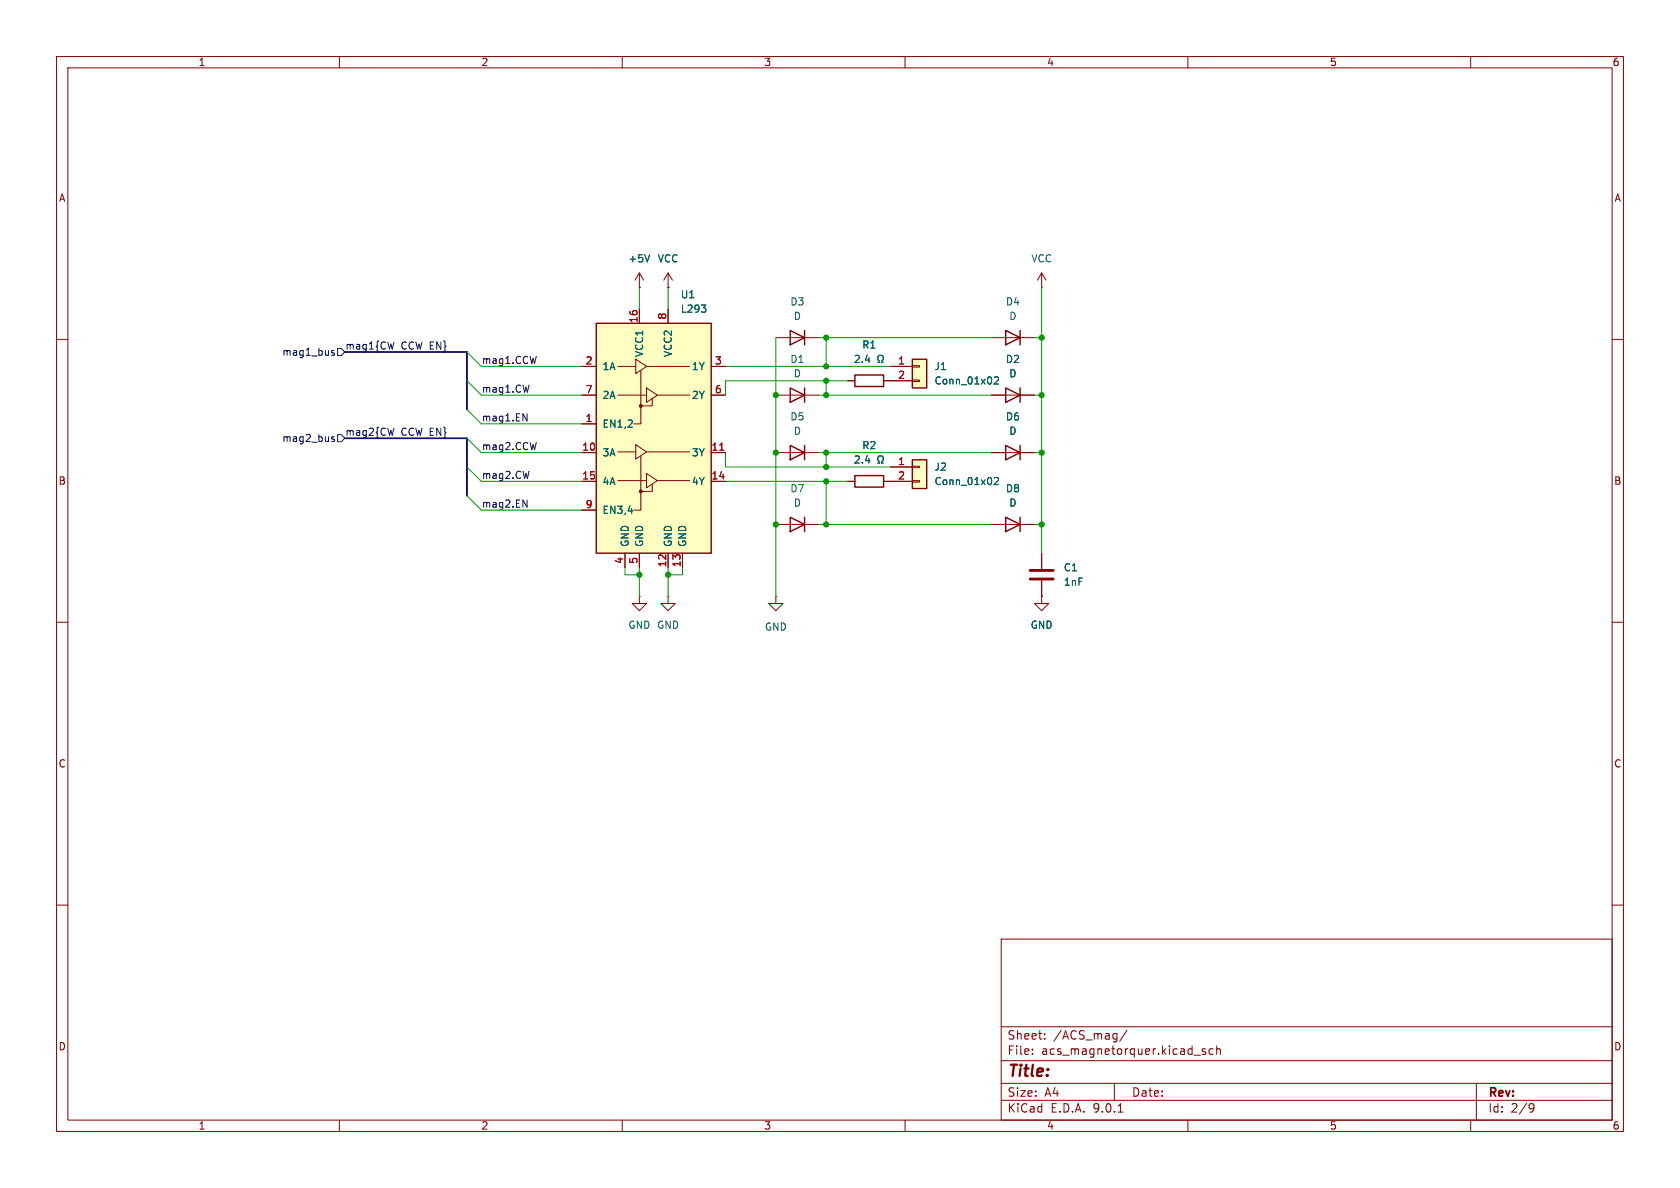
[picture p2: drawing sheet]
<svg xmlns="http://www.w3.org/2000/svg" width="297mm" height="210mm" viewBox="0 0 297 210" stroke-linecap="round" stroke-linejoin="round" font-family="sans-serif">
<g fill="none" stroke="#840000" stroke-width=".18">
<path d="M10 10h277v190h-277zM12 12h273v186h-273zM60 10v2M110 10v2M160 10v2M210 10v2M260 10v2M113 50.8h.1M113 48.3l-.7 1.2M113 48.3l.8 1.2M113 48.3v2.5M10 60h2"/>
<path d="M175.3 69.9h7.6M285 60h2M137.2 80h7.6M137.2 92.7h7.6M175.3 80h7.6M10 110h2M137.2 105.4v1.3h1.2l-1.2 1.3-1.3-1.3h1.3M137.2 105.4h.1M285 110h2M10 160h2M177 166h108v32h-108zM285 160h2"/>
<path d="M60 198v2M110 198v2M160 198v2M177 194.5h108M177 191.5h108M177 187.5h108M177 181.5h108M182.5 186.3v.1M182.5 185.5v.1M184.7 183.6v.1M184.7 182.8v.1M197 191.5v3"/>
<path d="M197.7 196.6h.8M199.2 182.1l-1.2 2M210 198v2M211.1 186.5h1.1M213.1 185.5l-.4-.1-.2 .2 .1 .2 .5 .2v.3h-.6M214.5 185.5l-.5-.1-.3 .3v.4l.2 .2h.6M215.1 185.5l.2-.1 .4 .1v.9M215.1 184.9v1.5M260 198v2M261 191.5v6.5M270.6 195.1l.5 .1a.99 .99 0 0 1-.4 1.4h-.2M271.2 195.7l-.3 .3h-.3"/>
</g>
<path d="M114.8 45l-.4 1.3" fill="none" stroke="#006464" stroke-width=".18"/>
<path d="M139.7 78.7l2.5 1.3-2.5 1.3zM142.2 78.7v2.6M177.8 78.7l2.5 1.3-2.5 1.3zM177.8 68.6l2.5 1.3-2.5 1.2zM180.3 68.6v2.5M180.3 78.7v2.6M139.7 91.4l2.5 1.3-2.5 1.3zM142.2 91.4v2.6" fill="none" stroke="#840000" stroke-width=".25"/>
<path d="M161.3 81.3h2.5v5.1h-2.5z" fill="#ffffc2"/>
<path d="M139.7 58.4l2.5 1.3-2.5 1.3zM142.2 58.4v2.6M139.7 68.6l2.5 1.3-2.5 1.2zM142.2 68.6v2.5M161.3 81.3h2.5v5.1h-2.5zM177.8 91.4l2.5 1.3-2.5 1.3zM180.3 91.4v2.6" fill="none" stroke="#840000" stroke-width=".25"/>
<path d="M137.2 59.7h7.6M137.2 69.9h7.6M157.5 82.6h3.8M157.5 85.1h3.8M161.3 82.4h1.3v.3h-1.3zM161.3 85h1.3v.2h-1.3zM175.3 92.7h7.6M184.1 105.4v1.3h1.3l-1.3 1.3-1.2-1.3h1.2M184.1 105.4h.1" fill="none" stroke="#840000" stroke-width=".18"/>
<path d="M159 82.1h.7M159 81.2l.4-.3v1.2" fill="none" stroke="#a90000" stroke-width=".18"/>
<path d="M175.8 84.5l.5-.1 .2 .4-.8 .9h.8" fill="none" stroke="#006464" stroke-width=".18"/>
<path d="M161.3 63.5h2.5v5.1h-2.5z" fill="#ffffc2"/>
<path d="M151.1 66.3h5.1v2h-5.1zM161.3 63.5h2.5v5.1h-2.5zM151.1 84.1h5.1v2h-5.1z" fill="none" stroke="#840000" stroke-width=".25"/>
<path d="M149.9 67.3h1.2M156.2 67.3h5.1M157.5 64.8h3.8M161.3 64.6h1.3v.3h-1.3zM161.3 67.2h1.3v.2h-1.3zM149.9 85.1h1.2M156.2 85.1h1.3" fill="none" stroke="#840000" stroke-width=".18"/>
<path d="M159 64.4h.7M159 63.4l.4-.3v1.3" fill="none" stroke="#a90000" stroke-width=".18"/>
<path d="M155.2 64.1h.3v-.3a.54 .54 0 0 1-.3-.7 .54 .54 0 0 1 .8-.2 .58 .58 0 0 1-.2 .9v.3h.3M175.8 66.7l.5-.1 .2 .4-.8 .9h.8M155.2 81.9h.3v-.3a.54 .54 0 0 1-.3-.7 .54 .54 0 0 1 .8-.3 .58 .58 0 0 1-.2 1v.3h.3" fill="none" stroke="#006464" stroke-width=".18"/>
<path d="M105.4 57.2h20.3v40.6h-20.3z" fill="#ffffc2"/>
<path d="M105.4 57.2h20.3v40.6h-20.3zM177.8 58.4l2.5 1.3-2.5 1.3zM180.3 58.4v2.6" fill="none" stroke="#840000" stroke-width=".25"/>
<g fill="none" stroke="#840000" stroke-width=".18">
<path d="M113 50.8h.1M113 54.6v2.6M118.1 50.8h.1M118.1 48.3v2.5M118.1 54.6v2.6M118.1 48.3l-.8 1.2M118.1 48.3l.8 1.2M175.3 59.7h7.6M184.1 50.8h.1M184.1 48.3v2.5M184.1 48.3l-.7 1.2M184.1 48.3l.8 1.2"/>
<path d="M102.9 64.8h2.5M102.9 69.9h2.5M102.9 74.9h2.5M109.2 64.8h3.2M109.2 69.9h5.1M109.2 79.9h3.2M112.4 63.5l1.9 1.3-1.9 1.2zM112.4 78.6l1.9 1.3-1.9 1.3zM113.3 65.5v9.4h-1.3M114.3 68.6l1.9 1.3-1.9 1.2zM114.3 64.8h7.6M114.3 79.9h7.6"/>
<path d="M115.3 70.5v1.3h-2M116.2 69.9h5.7M125.7 64.8h2.6M125.7 69.9h2.6M149.9 67.3h1.2M156.2 67.3h5.1M157.5 64.8h3.8M175.3 69.9h2.5M180.3 69.9h2.6M102.9 80h2.5M102.9 85.1h2.5M102.9 90.2h2.5"/>
<path d="M109.2 85h5.1M110.5 97.8v2.5M113 97.8v2.5M113.3 80.6v9.6h-1.3M114.3 83.7l1.9 1.3-1.9 1.2zM115.3 85.6v1.3h-2M116.2 85h5.7M118.1 97.8v2.5M120.6 97.8v2.5M125.7 80h2.6M125.7 85.1h2.6M149.9 85.1h1.2"/>
<path d="M156.2 85.1h5.1M157.5 82.6h3.8M175.3 80h2.5M175.3 92.7h2.5M180.3 80h2.6M180.3 92.7h2.6M184.1 97.8v2.8M113 105.4v1.3h1.3l-1.3 1.3-1.2-1.3h1.2M113 105.4h.1M118.1 105.4v1.3h1.3l-1.3 1.3-1.3-1.3h1.3M118.1 105.4h.1M184.1 105.4h.1"/>
<path d="M184.1 102.6v2.8"/>
</g>
<g fill="#840000" stroke="#840000" stroke-width=".18">
<circle cx="113.3" cy="71.8" r=".25"/>
<circle cx="113.3" cy="86.9" r=".25"/>
</g>
<path d="M127.2 79.6h.8M159 63.4l.4-.3v1.3M159 64.4h.7M159 82.1h.7M159 81.2l.4-.3v1.2" fill="none" stroke="#a90000" stroke-width=".18"/>
<path d="M114.8 45l-.4 1.3M124 53.9h.8l-.4 .5M124.7 54.5v.6M155.2 64.1h.3v-.3a.54 .54 0 0 1-.3-.7 .54 .54 0 0 1 .8-.2 .58 .58 0 0 1-.2 .9v.3h.3M175.8 66.7l.5-.1 .2 .4-.8 .9h.8M155.2 81.9h.3v-.3a.54 .54 0 0 1-.3-.7 .54 .54 0 0 1 .8-.3 .58 .58 0 0 1-.2 1v.3h.3M175.8 84.5l.5-.1 .2 .4-.8 .9h.8" fill="none" stroke="#006464" stroke-width=".18"/>
<path d="M182.1 100.8h4.1M182.1 102.4h4.1" fill="none" stroke="#840000" stroke-width=".51"/>
<path d="M58.6 62.2l.6 .4-.2 .2-.4-.1M58.6 77.4l.6 .4-.2 .2h-.4M59.1 62h-.3l-.2 .1M59.1 77.3l-.3-.1-.2 .2M59.7 61.6h.6l.7 .6-.7 .7h-.6zM59.7 76.8h.6l.7 .7-.7 .6h-.6zM69.6 60.4l-.3 1.3M69.6 75.7l-.3 1.3" fill="none" stroke="#000084" stroke-width=".18"/>
<path d="M92.4 73.1l.8 1.3v-1.3M92.4 88.4l.8 1.3v-1.3" fill="none" stroke="#0f0f0f" stroke-width=".18"/>
<path d="M61 62.2h21.5v10.2M61 77.5h21.5v10.1" fill="none" stroke="#000084" stroke-width=".3"/>
<g fill="none" stroke="#009600" stroke-width=".18">
<path d="M113 50.8v3.8M118.1 50.8v3.8M137.2 59.7v45.7M144.8 59.7h30.5M146 59.7v5.1M182.9 59.7h1.2M184.1 50.8v47M82.5 67.3l2.6 2.6h17.8M82.5 77.5l2.6 2.5h17.8M82.5 72.4l2.6 2.5h17.8M82.5 62.2l2.6 2.6h17.8M128.3 64.8h29.2"/>
<path d="M144.8 69.9h30.5M146 67.3v2.6M149.9 67.3h-21.6v2.6M182.9 69.9h1.2M82.5 87.6l2.6 2.6h17.8M82.5 82.6l2.6 2.5h17.8M128.3 85.1h21.6M128.3 80v2.6h29.2M144.8 80h30.5M144.8 92.7h30.5M146 80v2.6M146 85.1v7.6"/>
<path d="M182.9 80h1.2M182.9 92.7h1.2M110.5 100.3v1.3h2.5M113 100.3v5.1M118.1 100.3v5.1M120.6 100.3v1.3h-2.5"/>
</g>
<g fill="#009600" stroke="#009600" stroke-width=".18">
<circle cx="137.2" cy="80" r=".46"/>
<circle cx="146" cy="64.8" r=".46"/>
<circle cx="146" cy="59.7" r=".46"/>
<circle cx="146" cy="67.3" r=".46"/>
<circle cx="146" cy="82.6" r=".46"/>
<circle cx="146" cy="80" r=".46"/>
<circle cx="137.2" cy="69.9" r=".46"/>
<circle cx="146" cy="85.1" r=".46"/>
<circle cx="146" cy="92.7" r=".46"/>
<circle cx="146" cy="69.9" r=".46"/>
<circle cx="113" cy="101.6" r=".46"/>
<circle cx="137.2" cy="92.7" r=".46"/>
<circle cx="118.1" cy="101.6" r=".46"/>
<circle cx="184.1" cy="80" r=".46"/>
<circle cx="184.1" cy="69.9" r=".46"/>
<circle cx="184.1" cy="92.7" r=".46"/>
<circle cx="184.1" cy="59.7" r=".46"/>
</g>
<text font-size="2.8" fill="#840000" x="178" y="190.9">Title:</text>
<g font-size="2.1" fill="#840000">
<text x="178" y="184">Sheet:</text>
<text x="186.2" y="184">/ACS_mag/</text>
<text x="178" y="186.7">File:</text>
<text x="184.1" y="186.7">acs_magnetorquer.kicad_sch</text>
<text x="178" y="196.9">KiCad</text>
<text x="178" y="194.1">Size:</text>
<text x="184.7" y="194.1">A4</text>
<text x="185.7" y="196.9">E.D.A.</text>
<text x="193.3" y="196.9">9.0.1</text>
<text x="200" y="194.1">Date:</text>
<text x="263" y="194.3">Rev:</text>
<text x="263" y="196.9">Id:</text>
<text x="267.1" y="196.9">2/9</text>
</g>
<g font-size="1.8" fill="#840000">
<text x="35" y="11.9">1</text>
<text x="85" y="11.9">2</text>
<text x="135" y="11.9">3</text>
<text x="185" y="11.9">4</text>
<text x="235" y="11.9">5</text>
<text x="285" y="11.9">6</text>
<text x="10.3" y="35.9">A</text>
<text x="285.3" y="35.9">A</text>
<text x="10.3" y="85.9">B</text>
<text x="285.3" y="85.9">B</text>
<text x="10.3" y="135.9">C</text>
<text x="285.3" y="135.9">C</text>
<text x="10.3" y="185.9">D</text>
<text x="285.3" y="185.9">D</text>
<text x="35" y="199.9">1</text>
<text x="85" y="199.9">2</text>
<text x="135" y="199.9">3</text>
<text x="185" y="199.9">4</text>
<text x="235" y="199.9">5</text>
<text x="285" y="199.9">6</text>
</g>
<g font-size="1.8" fill="#006464">
<text x="111" y="46.6">+5V</text>
<text x="116.2" y="46.6">VCC</text>
<text x="182.2" y="46.6">VCC</text>
<text x="120.3" y="52.9">U1</text>
<text x="120.3" y="55.5">L293</text>
<text x="139.6" y="54.2">D3</text>
<text x="140.2" y="56.7">D</text>
<text x="177.7" y="54.2">D4</text>
<text x="178.3" y="56.7">D</text>
<text x="106.4" y="65.6">1A</text>
<text x="113.9" y="63.2" transform="rotate(-90 113.9 63.2)">VCC1</text>
<text x="119" y="63.2" transform="rotate(-90 119 63.2)">VCC2</text>
<text x="122.2" y="65.6">1Y</text>
<text x="139.6" y="64.4">D1</text>
<text x="150.8" y="64.4">2.4</text>
<text x="152.3" y="61.8">R1</text>
<text x="165.1" y="65.6">J1</text>
<text x="177.7" y="64.4">D2</text>
<text x="106.4" y="70.7">2A</text>
<text x="122.2" y="70.7">2Y</text>
<text x="140.2" y="66.9">D</text>
<text x="165.1" y="68.2">Conn_01x02</text>
<text x="178.3" y="66.9">D</text>
<text x="106.4" y="75.8">EN1,2</text>
<text x="139.6" y="74.5">D5</text>
<text x="140.2" y="77.1">D</text>
<text x="177.7" y="74.5">D6</text>
<text x="178.3" y="77.1">D</text>
<text x="106.4" y="80.9">3A</text>
<text x="122.2" y="80.9">3Y</text>
<text x="150.8" y="82.1">2.4</text>
<text x="152.3" y="79.6">R2</text>
<text x="165.1" y="83.4">J2</text>
<text x="106.4" y="86">4A</text>
<text x="122.2" y="86">4Y</text>
<text x="139.6" y="87.2">D7</text>
<text x="140.2" y="89.8">D</text>
<text x="165.1" y="86">Conn_01x02</text>
<text x="177.7" y="87.2">D8</text>
<text x="178.3" y="89.8">D</text>
<text x="106.4" y="91">EN3,4</text>
<text x="111.4" y="96.8" transform="rotate(-90 111.4 96.8)">GND</text>
<text x="113.9" y="96.8" transform="rotate(-90 113.9 96.8)">GND</text>
<text x="119" y="96.8" transform="rotate(-90 119 96.8)">GND</text>
<text x="121.5" y="96.8" transform="rotate(-90 121.5 96.8)">GND</text>
<text x="188" y="101.2">C1</text>
<text x="188" y="103.7">1nF</text>
<text x="111" y="111.4">GND GND</text>
<text x="135.1" y="111.7">GND</text>
<text x="182.1" y="111.4">GND</text>
</g>
<g font-size="1.8" fill="#a90000">
<text x="112.8" y="57.2" transform="rotate(-90 112.8 57.2)">16</text>
<text x="117.9" y="56.6" transform="rotate(-90 117.9 56.6)">8</text>
<text x="103.4" y="64.5">2</text>
<text x="126.3" y="64.5">3</text>
<text x="103.4" y="69.6">7</text>
<text x="126.3" y="69.6">6</text>
<text x="158.7" y="67.1">2</text>
<text x="103.4" y="74.7">1</text>
<text x="102.8" y="79.8">10</text>
<text x="125.7" y="79.8">11</text>
<text x="102.8" y="84.8">15</text>
<text x="103.4" y="89.9">9</text>
<text x="125.7" y="84.8">14</text>
<text x="158.7" y="84.8">2</text>
<text x="110.2" y="99.8" transform="rotate(-90 110.2 99.8)">4</text>
<text x="112.8" y="99.8" transform="rotate(-90 112.8 99.8)">5</text>
<text x="117.9" y="100.4" transform="rotate(-90 117.9 100.4)">12</text>
<text x="120.4" y="100.4" transform="rotate(-90 120.4 100.4)">13</text>
</g>
<g font-size="1.8" fill="#000084">
<text x="49.8" y="63.1">mag1_bus</text>
<text x="61" y="61.9">mag1{CW</text>
<text x="70.9" y="61.9">CCW EN}</text>
<text x="61" y="77.1">mag2{CW</text>
<text x="70.9" y="77.1">CCW EN}</text>
<text x="49.8" y="78.3">mag2_bus</text>
</g>
<g font-size="1.8" fill="#0f0f0f">
<text x="85.1" y="64.4">mag1.CCW</text>
<text x="85.1" y="69.5">mag1.CW</text>
<text x="85.1" y="74.6">mag1.EN</text>
<text x="85.1" y="79.7">mag2.CCW</text>
<text x="85.1" y="89.8">mag2.EN</text>
<text x="85.1" y="84.7">mag2.CW</text>
</g>
</svg>
